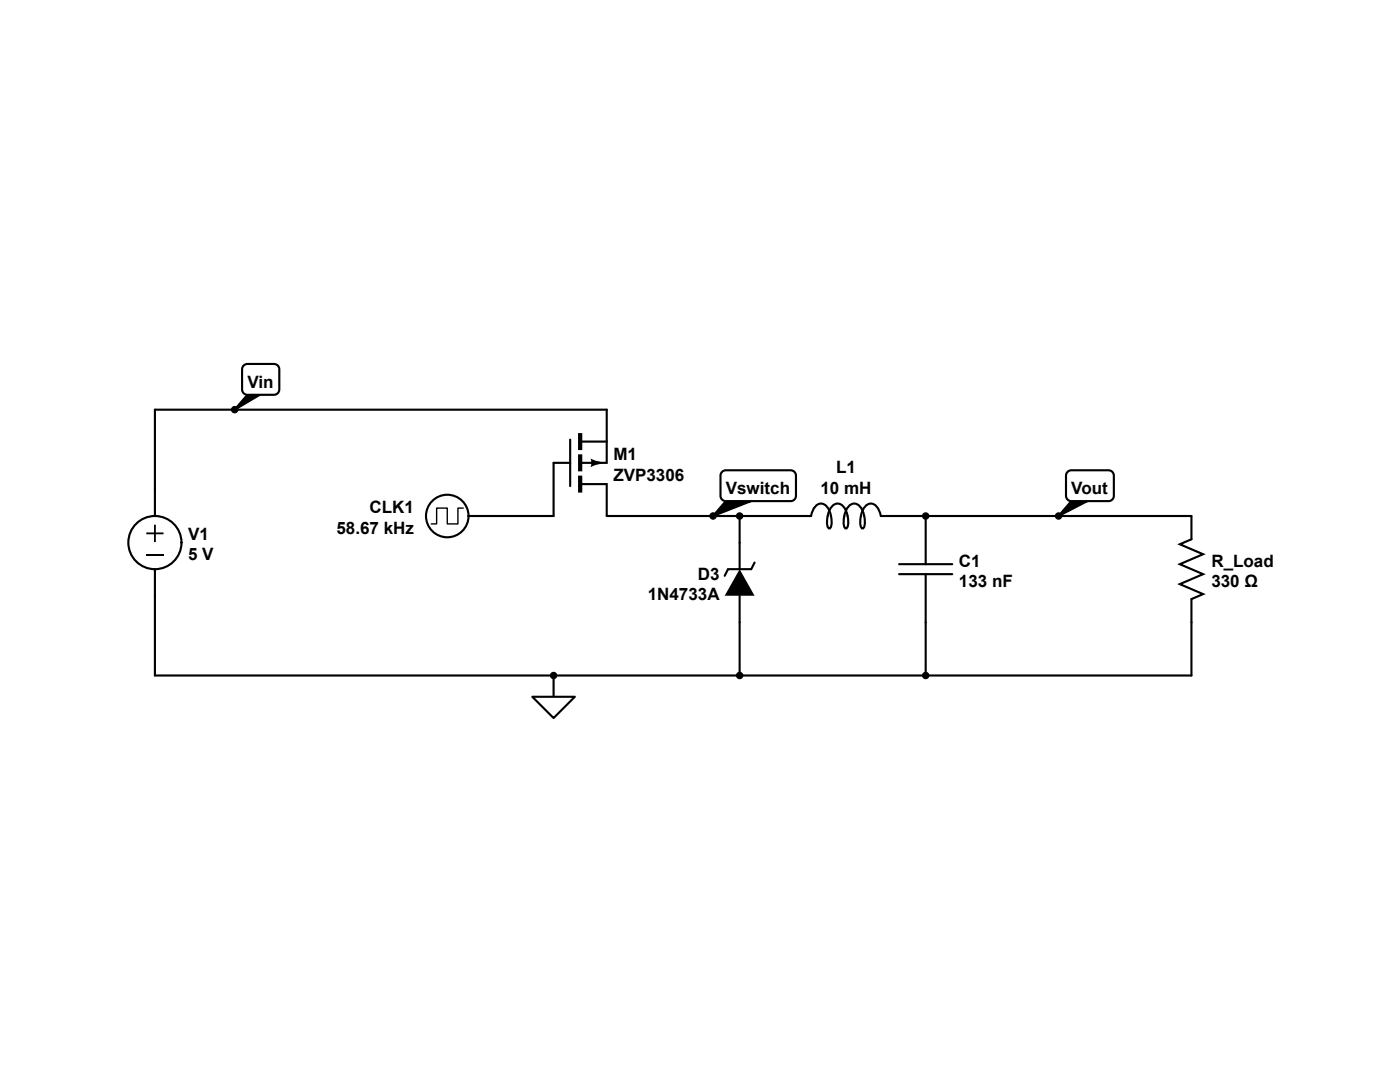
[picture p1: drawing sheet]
<svg xmlns="http://www.w3.org/2000/svg" width="279mm" height="216mm" viewBox="0 0 279 216" stroke-linecap="round" stroke-linejoin="round" font-family="sans-serif">
<path d="M49.4 78.8h2.5l-5.1 2.9zM144.9 100h5l-7.6 3zM213.8 100h3.2l-5.7 3z" fill="#000"/>
<path d="M49.4 78.8h2.5l-5.1 2.9zM144.9 100h5l-7.6 3zM213.8 100h3.2l-5.7 3z" fill="none" stroke="#000" stroke-width=".42"/>
<circle cx="30.9" cy="108.3" r="5.3" fill="#fff"/>
<g fill="none" stroke="#000" stroke-width=".42">
<path d="M121.1 81.7h-90.2v21.3M30.9 113.6v21.2h206.9"/>
<circle cx="30.9" cy="108.3" r="5.3"/>
</g>
<path d="M30.7 104.7h.4v1.5h1.5v.4h-1.5v1.6h-.4v-1.6h-1.5v-.4h1.5z" fill="#000"/>
<path d="M29.2 110.7h3.4" fill="none" stroke="#000" stroke-width=".36"/>
<path d="M48.7 72.8l.7-.2h5.3a1.06 1.06 0 0 1 1 1.1v4a1.06 1.06 0 0 1-1 1.1h-5.3a1.06 1.06 0 0 1-1.1-1.1v-4l.1-.4z" fill="#fff"/>
<path d="M48.7 72.8l.7-.2h5.3a1.06 1.06 0 0 1 1 1.1v4a1.06 1.06 0 0 1-1 1.1h-5.3a1.06 1.06 0 0 1-1.1-1.1v-4l.1-.4zM110.5 134.8v4.2" fill="none" stroke="#000" stroke-width=".42"/>
<path d="M106.2 139h8.5l-4.2 4.3z" fill="#fff"/>
<path d="M106.2 139h8.5l-4.2 4.3z" fill="none" stroke="#000" stroke-width=".42"/>
<circle cx="89.3" cy="103" r="4.2" fill="#fff"/>
<g fill="none" stroke="#000" stroke-width=".42">
<path d="M113.8 92.4h-3.3v10.6h-17M113.8 87.7v9.3M115.8 96.6h5.3v6.4h37.1M115.8 88.1h5.3M121.1 81.7v10.7h-5.3"/>
<circle cx="89.3" cy="103" r="4.2"/>
</g>
<path d="M92.4 101.4h-1v3.1h-2.1v-3.1h-2.2v3.1h-1" fill="none" stroke="#000" stroke-width=".28"/>
<path d="M115.8 86.8v2.6M115.8 91.1v2.5M115.8 95.3v2.6" fill="none" stroke="#000" stroke-width=".85"/>
<path d="M117.9 91.5l1.3 .5 1.7 .4-1.7 .3-1.3 .5 .1-1z" fill="#000"/>
<path d="M144.2 94l.7-.2h12.9a1.06 1.06 0 0 1 1.1 1.1v4a1.06 1.06 0 0 1-1.1 1.1h-12.9a1.06 1.06 0 0 1-1.1-1.1v-4v-.3z" fill="#fff"/>
<path d="M144.2 94l.7-.2h12.9a1.06 1.06 0 0 1 1.1 1.1v4a1.06 1.06 0 0 1-1.1 1.1h-12.9a1.06 1.06 0 0 1-1.1-1.1v-4v-.3zM147.6 103v10.6M147.6 118.9v15.9M150.6 112.2l-.7 1.4h-4.6l-.7 1.3M158.2 103h3.7a2.69 2.69 0 0 1 2-2.5 2.07 2.07 0 0 1 1.7 1.6 4 4 0 0 1 0 3.3h-.2a4.1 4.1 0 0 1 1.3-4.8 1.53 1.53 0 0 1 1.9 .8 4.1 4.1 0 0 1 .3 4h-.2a4.1 4.1 0 0 1 1.3-4.8 1.53 1.53 0 0 1 1.9 .8 4.1 4.1 0 0 1 .4 4h-.3a4.1 4.1 0 0 1 1.3-4.8 1.53 1.53 0 0 1 1.9 .8l.6 1.6h62M179.4 112.6h10.6M179.4 114.6h10.6M184.7 103v9.6M184.7 114.6v20.2" fill="none" stroke="#000" stroke-width=".42"/>
<path d="M147.6 113.6l3 5.3h-6z" fill="#000"/>
<path d="M213.2 94l.6-.2h7.4a1.06 1.06 0 0 1 1.1 1.1v4a1.06 1.06 0 0 1-1.1 1.1h-7.4a1.06 1.06 0 0 1-1.1-1.1v-4l.1-.3z" fill="#fff"/>
<path d="M213.2 94l.6-.2h7.4a1.06 1.06 0 0 1 1.1 1.1v4a1.06 1.06 0 0 1-1.1 1.1h-7.4a1.06 1.06 0 0 1-1.1-1.1v-4l.1-.3zM237.8 103v4.6l-2.3 1 4.6 2-4.6 2 4.6 2-4.6 2 4.6 1.9-2.3 1v15.3" fill="none" stroke="#000" stroke-width=".42"/>
<g fill="#000">
<circle cx="46.8" cy="81.7" r=".64"/>
<circle cx="142.3" cy="103" r=".64"/>
<circle cx="147.6" cy="103" r=".64"/>
<circle cx="184.7" cy="103" r=".64"/>
<circle cx="211.3" cy="103" r=".64"/>
<circle cx="110.5" cy="134.8" r=".64"/>
<circle cx="147.6" cy="134.8" r=".64"/>
<circle cx="184.7" cy="134.8" r=".64"/>
</g>
<g fill="none" stroke="#000" stroke-width=".21">
<circle cx="46.8" cy="81.7" r=".64"/>
<circle cx="142.3" cy="103" r=".64"/>
<circle cx="147.6" cy="103" r=".64"/>
<circle cx="184.7" cy="103" r=".64"/>
<circle cx="211.3" cy="103" r=".64"/>
<circle cx="110.5" cy="134.8" r=".64"/>
<circle cx="147.6" cy="134.8" r=".64"/>
<circle cx="184.7" cy="134.8" r=".64"/>
</g>
<g font-size="3.4">
<text x="49.4" y="77.3">Vin</text>
<text x="122.4" y="91.8">M1</text>
<text x="122.4" y="95.9">ZVP3306</text>
<text x="166.8" y="94.4">L1</text>
<text x="144.9" y="98.6">Vswitch</text>
<text x="163.7" y="98.5">10 mH</text>
<text x="213.8" y="98.6">Vout</text>
<text x="37.5" y="107.8">V1</text>
<text x="67.2" y="106.5">58.67 kHz</text>
<text x="73.8" y="102.5">CLK1</text>
<text x="37.5" y="111.8">5 V</text>
<text x="191.4" y="113.1">C1</text>
<text x="241.8" y="113.1">R_Load</text>
<text x="129.3" y="119.8">1N4733A</text>
<text x="139.3" y="115.7">D3</text>
<text x="191.4" y="117.1">133 nF</text>
<text x="241.8" y="117.1">330 Ω</text>
</g>
</svg>
